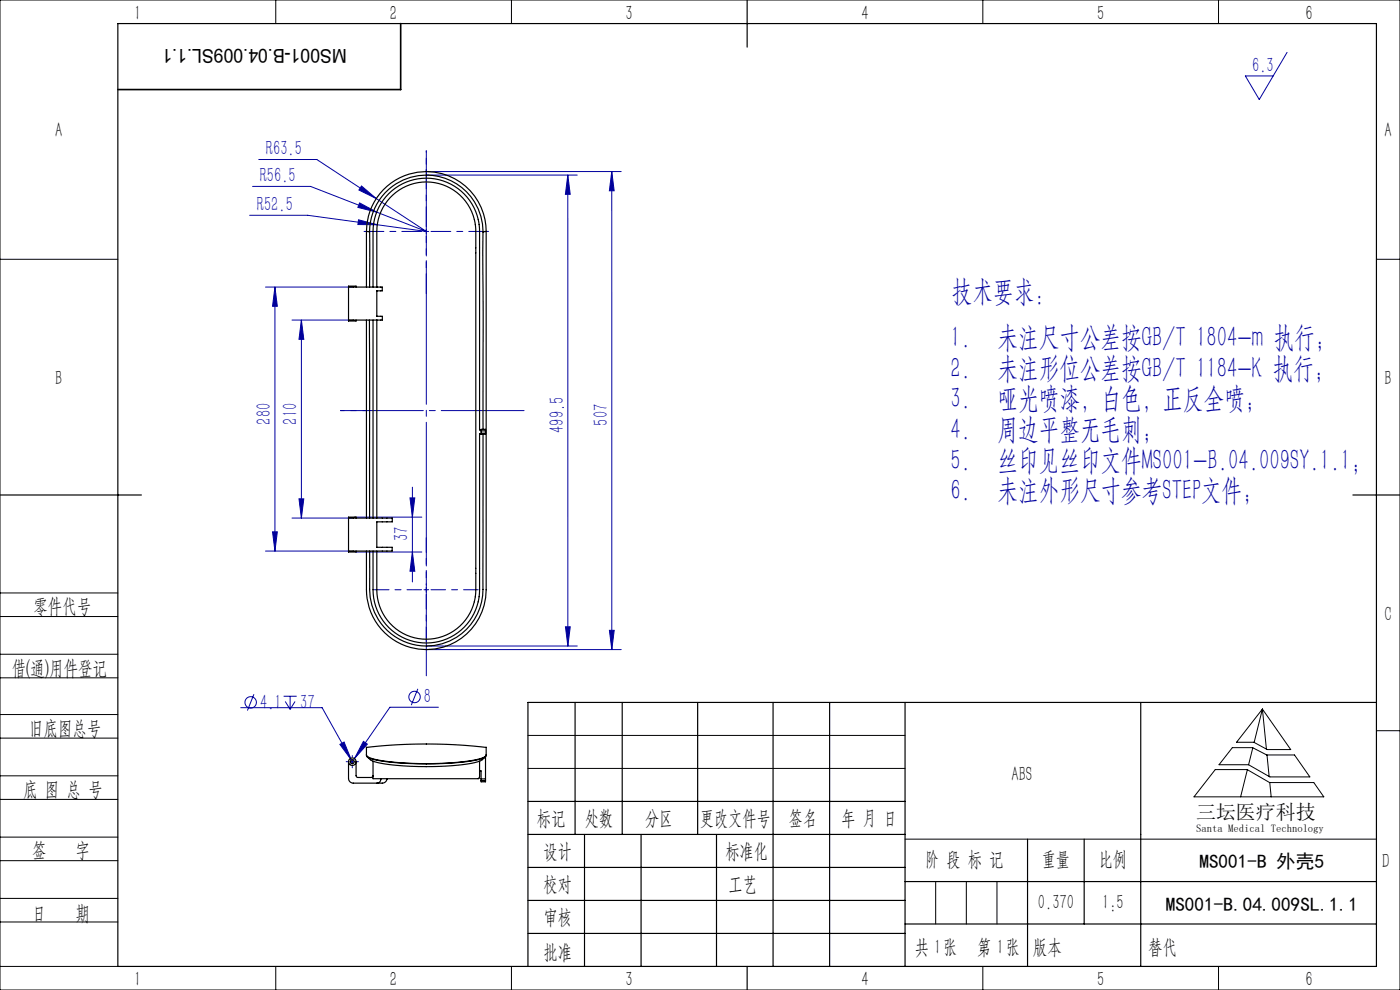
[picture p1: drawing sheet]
<svg xmlns="http://www.w3.org/2000/svg" width="297mm" height="210mm" viewBox="0 0 297 210" stroke-linecap="round" stroke-linejoin="round" font-family="sans-serif">
<g fill="none" stroke="#0000a0" stroke-width=".21">
<path d="M273 11.1l-5.9 10-2.9-5h5.9M53.6 39.5h12.3l24.5 9.6M54.9 33.8h12.3l12.6 8.3M76.7 39.5l3.1 2.6-3.7-1.8zM120.5 37.1v99.9M120.5 37.1l.5 4.1h-1.1zM122.5 37.1h-32.1M129.8 36.4l.5 4.1h-1zM129.8 36.4v101.4M131.8 36.4h-41.4M53 45.7h12.3l25.1 3.4M76.1 46.6l3.9 1.1-4.1-.1z"/>
<path d="M76.3 43l3.6 2-4-1zM79.8 42.1l10.6 7M89.9 49.1h1M90.4 48.6v1M56.3 60.9h18.6M58.3 60.9v56M58.3 60.9l.5 4.1h-1zM61.9 67.9h13M63.9 67.9l.5 4.1h-1zM63.9 67.9v42M56.3 116.9h18.6M57.8 112.8h1l-.5 4.1z"/>
<path d="M61.9 109.9h13M63.4 105.8h1l-.5 4.1zM75.1 109.7h14.4M75.5 117.1h14M87 105.6h1l-.5 4.1zM87.5 117.1l.5 4.1h-1zM87.5 103.3v20.1M89.9 125.1h1M90.4 124.6v1M120 133h1l-.5 4zM122.5 137h-32M129.3 133.7h1l-.5 4.1z"/>
<path d="M131.8 137.8h-41.3M51.1 150.1h17.2l6.6 11.8M53.9 147.3l-1.4 3.4M60.2 147.7h2.7M60.5 148.8l1.1 1.7M61.6 147.7v2.8M62.6 148.8l-1 1.7M72.1 157.9l.9-.5 1.5 3.8zM77.1 157.3l.8 .5-2.7 3.1zM88.6 146.1l-1.3 3.5M93 150h-10.3l-8.4 12.2M74.2 161.6h1"/>
<path d="M74.7 161.1v1"/>
<circle cx="53.2" cy="149" r="1.21"/>
<circle cx="87.9" cy="147.8" r="1.21"/>
</g>
<path d="M73.7 161.6h-.3M74.7 160.6v-.3M74.7 162.6v.3M75.7 161.6h.3" fill="none" stroke="#0000a0" stroke-width=".21" stroke-dasharray="30.5 1.3 1.3 1.3"/>
<path d="M89.4 49.1h-12.2M90.4 48.1v-12.2M90.4 50.1v12.2M91.4 49.1h12.2" fill="none" stroke="#0000a0" stroke-width=".21" stroke-dasharray="30.5 1.3 1.3 1.3" stroke-dashoffset="26.3"/>
<path d="M89.4 125.1h-10M90.4 124.1v-10M90.4 126.1v10M91.4 125.1h10" fill="none" stroke="#0000a0" stroke-width=".21" stroke-dasharray="30.5 1.3 1.3 1.3" stroke-dashoffset="27.4"/>
<g fill="none" stroke="#000" stroke-width=".21">
<path d="M0 0h297v210h-297zM58.5 0v5M108.5 0v5M208.5 0v5M258.5 0v5M0 55h25M292 55h5M0 138.8h25M0 125.8h25M0 130.8h25M0 143.8h25M0 156.6h25"/>
<path d="M0 151.6h25M112 156h80M261.4 158.6h4.3l3 1.5h5.9l3.3 4.7h-8.5l-4.5-2.6h-6.3zM265.8 158.6l-.9 3.6M267.8 150.4l6 8.6h-5l-2.8-1.5h-3.7zM267.8 150.4l-1.7 7.1M267.8 150.4l.9 8.5M292 155h5M0 169.6h25M0 164.6h25M0 177.6h25M112 163h80"/>
<path d="M192 178h100M257.8 163.2h6.8l4.7 2.8h9.4l2.1 3h-27.5zM264.6 163.3l-1.4 5.7M268.8 160.1l.4 4.6M269.4 166l.3 3M0 182.6h25M0 190.6h25M0 195.6h25M198.5 187v9M205 187v9M211.5 187v9M0 205h25"/>
<path d="M58.5 205v5M108.5 205v5M208.5 205v5M258.5 205v5"/>
</g>
<g fill="none" stroke="#000" stroke-width=".25">
<path d="M25 5h267v200h-267zM158.5 0v10M0 105h30M287 105h10M122 149v28M132 149v28M148 149v28M164 149v56M176 149v56M192 149v56M242 149v56M292 149h-180v56"/>
<path d="M112 170h80M112 177h80M124 177v28M136 177v28M152 177v28M218 178v27M230 178v18M112 184h80M112 191h80M112 198h80M192 187h100M192 196h100"/>
<path d="M158.5 205v5"/>
</g>
<path d="M85 5v14h-60" fill="none" stroke="#000" stroke-width=".35"/>
<path d="M77.7 87.1h-5.5" fill="none" stroke="#0000a0" stroke-width=".21" stroke-dasharray="30.5 1.3 1.3 1.3" stroke-dashoffset="29.6"/>
<path d="M72.2 87.1h39" fill="none" stroke="#0000a0" stroke-width=".21" stroke-dasharray="30.5 1.3 1.3 1.3" stroke-dashoffset="12.9"/>
<path d="M90.4 36.4v-4.4" fill="none" stroke="#0000a0" stroke-width=".21" stroke-dasharray="30.5 1.3 1.3 1.3" stroke-dashoffset="30.2"/>
<path d="M90.4 32v111.4" fill="none" stroke="#0000a0" stroke-width=".21" stroke-dasharray="30.5 1.3 1.3 1.3" stroke-dashoffset="11"/>
<g fill="#0000a0">
<path d="M76.7 39.5l-.6 .8 3.7 1.8zM76.3 43l-.4 1 4 1zM76.1 46.6l-.2 1 4.1 .1zM72.1 157.9l2.4 3.3-1.5-3.8zM77.1 157.3l-1.9 3.6 2.7-3.1z"/>
<path d="M63.9 67.9l.5 4.1h-1zM63.4 105.8h1l-.5 4.1zM87 105.6h1l-.5 4.1zM87.5 117.1l.5 4.1h-1z"/>
<path d="M58.3 60.9l.5 4.1h-1zM57.8 112.8h1l-.5 4.1z"/>
<path d="M120.5 37.1l.5 4.1h-1.1zM120 133h1l-.5 4z"/>
<path d="M129.8 36.4l.5 4.1h-1zM129.3 133.7h1l-.5 4.1z"/>
</g>
<g fill="none" stroke="#000" stroke-width=".25">
<path d="M77.7 49.1a12.7 12.7 0 0 1 12.7-12.7 12.7 12.7 0 0 1 12.7 12.7M77.7 49.1v11.8M77.7 49.1l.7 .1a12 12 0 0 1 12-12.1 12 12 0 0 1 12.1 12.1M78.4 49.2v11.7M102.5 49.2v41.9M103.1 49.1l-.6 .1M103.1 49.1v71.8a19 19 0 0 1-.9 8.9 12.7 12.7 0 0 1-14.1 7.8 12.7 12.7 0 0 1-10.4-12.5v-8.2M73.9 60.9h7.2v.8h-1.2v5.4h1.2v.8h-7.2M75.5 60.9v-.2h-1.6v7.4h1.6v-.2M77.7 67.9v42M78.4 67.9v42M79.1 60.9v-11.8a11.3 11.3 0 0 1 11.3-11.3 11.3 11.3 0 0 1 11.3 11.3v42.1h.4"/>
<path d="M79.1 67.9v42M79.9 60.9v-11.8a10.5 10.5 0 0 1 10.5-10.5 10.5 10.5 0 0 1 10.5 10.5v76a10.5 10.5 0 0 1-10.5 10.5 10.5 10.5 0 0 1-10.5-10.5v-8.2M79.9 67.9v42M102.1 92h-.4v33.1a11.3 11.3 0 0 1-11.3 11.3 11.3 11.3 0 0 1-11.3-11.3v-8.2M102.1 91.1h.9v1h-.9zM102.1 91.4h.9M102.1 91.9h.9M102.5 92.1l-.1 29.7a20.9 20.9 0 0 1-.6 7.2 12 12 0 0 1-13.4 7.9 12 12 0 0 1-10-11.9M73.9 109.9h9.3v.8h-3.3v5.4h3.3v.8h-9.3M75.5 109.9v-.2h-1.6v7.4h1.6v-.2M78.4 116.9v8.1M73.9 161.6v3.5a1 1 0 0 0 1 1h6.2a1.01 1.01 0 0 0 1-.9"/>
<path d="M75.5 161.6v2.9l.2 .4h3.1l.3-.4M77.7 160.1v-1.6a111.1 111.1 0 0 1 25.4 0v1.6M77.7 160.1a1.54 1.54 0 0 0 1.3 .8 62.8 62.8 0 0 0 22.9 0 1.52 1.52 0 0 0 1.2-.8M77.7 160.1a1.67 1.67 0 0 0 1.7 1 67 67 0 0 0 22.4 0l.4-.2a.88 .88 0 0 0 .9-.8M77.9 160.6a4.5 4.5 0 0 0 3.2 1.4 60.3 60.3 0 0 0 20.4-.4l.8-.5M80.8 165.2a.83 .83 0 0 1-.8 .9M101.7 161.5v3.1a.54 .54 0 0 1-.2 .6 .54 .54 0 0 1-.6 0h-21.8v-3.7M102.1 165.2h.9M102.1 165.6h.9M102.3 161.2l.7-.7v5.3h-.9v-2.3h-.4"/>
<circle cx="74.7" cy="161.6" r=".8"/>
<circle cx="74.7" cy="161.6" r=".41"/>
</g>
<g font-size="6.3" fill="#0000a0">
<text x="201.9" y="63.8">技术要求：</text>
<text x="201.6" y="73.6">1.</text>
<text x="211.6" y="73.6">未注尺寸公差按GB/T 1804-m 执行；</text>
<text x="201.6" y="80.1">2.</text>
<text x="211.6" y="80.1">未注形位公差按GB/T 1184-K 执行；</text>
<text x="201.6" y="86.6">3.</text>
<text x="211.6" y="86.6">哑光喷漆，白色，正反全喷；</text>
<text x="201.6" y="93.1">4.</text>
<text x="211.6" y="93.1">周边平整无毛刺；</text>
<text x="201.6" y="99.6">5.</text>
<text x="211.6" y="99.6">丝印见丝印文件MS001-B.04.009SY.1.1;</text>
<text x="201.6" y="106.1">6.</text>
<text x="211.6" y="106.1">未注外形尺寸参考STEP文件；</text>
</g>
<g font-size="4.4">
<text x="28.5" y="4.1">1</text>
<text x="82.7" y="4.1">2</text>
<text x="132.7" y="4.1">3</text>
<text x="182.7" y="4.1">4</text>
<text x="232.7" y="4.1">5</text>
<text x="277" y="4.1">6</text>
<text x="11.7" y="29.1">A</text>
<text x="293.7" y="29.1">A</text>
<text x="11.7" y="81.6">B</text>
<text x="293.7" y="81.6">B</text>
<text x="7.1" y="130.1">零件代号</text>
<text x="293.7" y="131.6">C</text>
<text x="2.5" y="143.2">借(通)用件登记</text>
<text x="6.2" y="155.8">旧底图总号</text>
<text x="214.6" y="165.6">ABS</text>
<text x="4.9" y="168.9">底 图 总 号</text>
<text x="113.9" y="174.9">标记</text>
<text x="124.1" y="174.9">处数</text>
<text x="136.9" y="174.9">分区</text>
<text x="148.5" y="174.9">更改文件号</text>
<text x="167.4" y="174.9">签名</text>
<text x="178.5" y="174.9">年 月 日</text>
<text x="6.8" y="181.9">签</text>
<text x="16" y="181.9">字</text>
<text x="115.3" y="181.9">设计</text>
<text x="153.9" y="181.9">标准化</text>
<text x="196.3" y="183.7">阶 段 标 记</text>
<text x="221" y="183.7">重量</text>
<text x="233.1" y="183.7">比例</text>
<text x="293.2" y="184.1">D</text>
<text x="115.3" y="189">校对</text>
<text x="154.6" y="189">工艺</text>
<text x="6.8" y="195.2">日</text>
<text x="16" y="195.2">期</text>
<text x="115.4" y="196">审核</text>
<text x="220.2" y="192.7">0.370</text>
<text x="233.8" y="192.7">1:5</text>
<text x="115.3" y="203.4">批准</text>
<text x="194" y="202.4">共 张</text>
<text x="198.1" y="202.4">1</text>
<text x="207.3" y="202.4">第 张</text>
<text x="211.5" y="202.4">1</text>
<text x="219.1" y="202.4">版本</text>
<text x="28.5" y="209.1">1</text>
<text x="82.7" y="209.1">2</text>
<text x="132.7" y="209.1">3</text>
<text x="182.7" y="209.1">4</text>
<text x="232.7" y="209.1">5</text>
<text x="277" y="209.1">6</text>
</g>
<g font-size="4.4" fill="#0000a0">
<text x="265.6" y="15.2">6.3</text>
<text x="56.4" y="33">R63.5</text>
<text x="55.1" y="38.7">R56.5</text>
<text x="54.5" y="44.8">R52.5</text>
<text x="57.5" y="90.1" transform="rotate(-90 57.5 90.1)">280</text>
<text x="63.1" y="90.1" transform="rotate(-90 63.1 90.1)">210</text>
<text x="119.6" y="91.8" transform="rotate(-90 119.6 91.8)">499.5</text>
<text x="128.9" y="90.3" transform="rotate(-90 128.9 90.3)">507</text>
<text x="86.6" y="114.7" transform="rotate(-90 86.6 114.7)">37</text>
<text x="89.9" y="149.2">8</text>
<text x="55.2" y="150.3">4.1</text>
<text x="63.7" y="150.3">37</text>
</g>
<text font-size="4.4" fill="#010000" x="243.6" y="202.4">替代</text>
<text font-size="4.2" x="253.7" y="173.7">三坛医疗科技</text>
<g font-size="4.1">
<text x="73.6" y="10.4" transform="rotate(-180 73.6 10.4)">MS001-B.04.009SL.1.1</text>
<text x="254.4" y="184">MS001-B 外壳5</text>
<text x="247.3" y="193.1">MS001-B.04.009SL.1.1</text>
</g>
<text font-size="2.3" x="253.7" y="176.6">Santa Medical Technology</text>
</svg>
